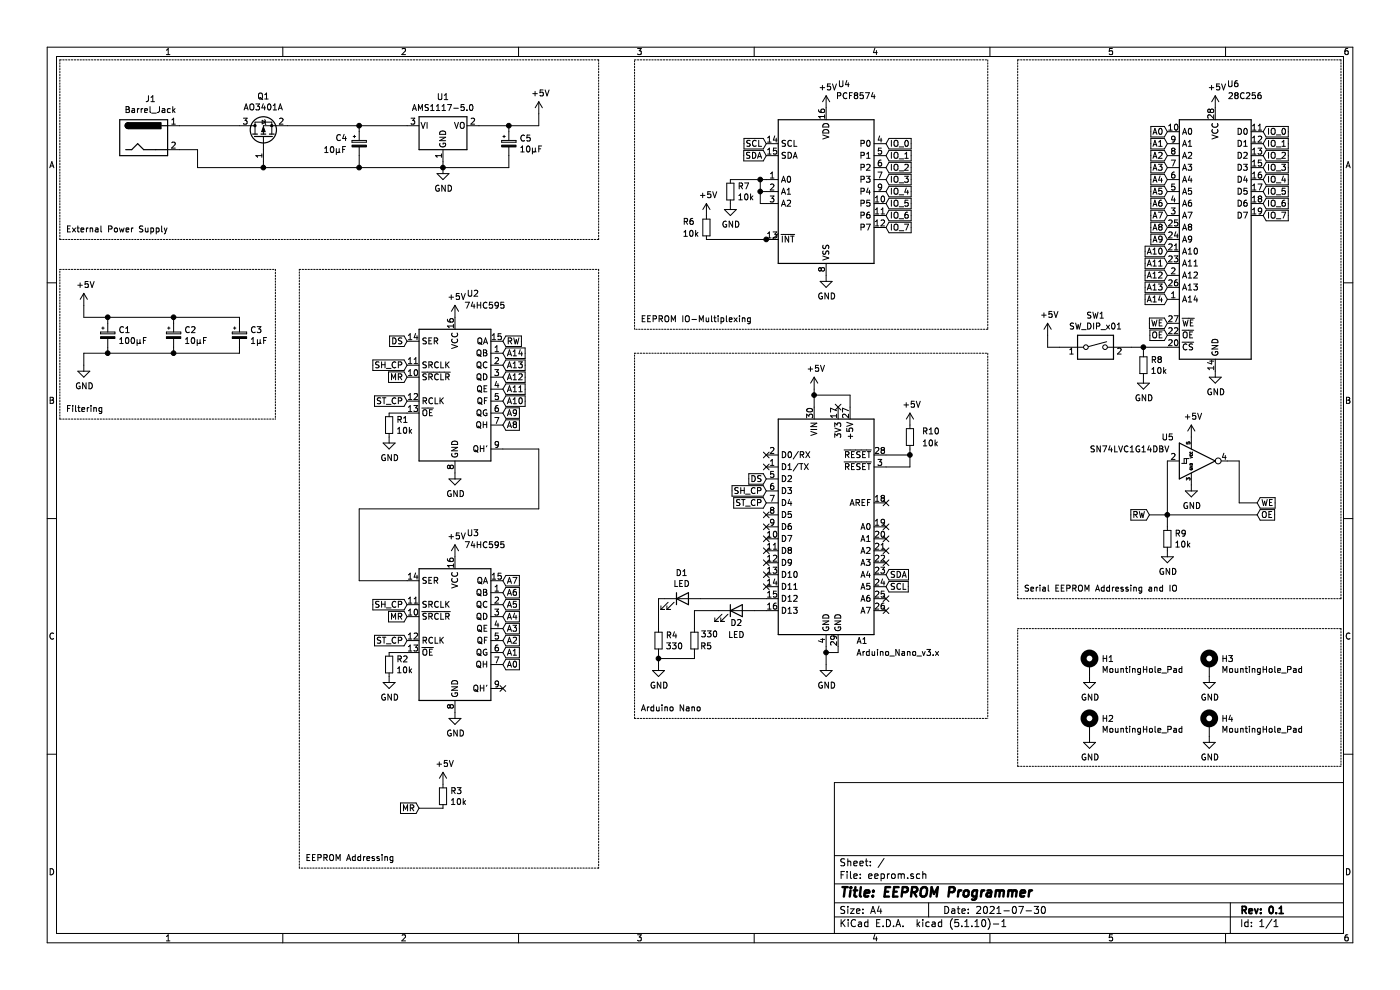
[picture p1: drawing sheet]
EESchema Schematic File Version 4
EELAYER 30 0
EELAYER END
$Descr A4 11693 8268
encoding utf-8
Sheet 1 1
Title "EEPROM Programmer"
Date "2021-07-30"
Rev "0.1"
Comp ""
Comment1 ""
Comment2 ""
Comment3 ""
Comment4 ""
$EndDescr
$Comp
L Interface_Expansion:PCF8574 U4
U 1 1
P 6900 1600
F 0 "U4" H 7050 2500 50  0000 C CNN
F 1 "PCF8574" H 7150 2400 50  0000 C CNN
F 2 "Package_DIP:DIP-16_W7.62mm" H 6900 1600 50  0001 C CNN
F 3 "http://www.nxp.com/documents/data_sheet/PCF8574_PCF8574A.pdf" H 6900 1600 50  0001 C CNN
	1    6900 1600
	1    0    0    -1  
$EndComp
$Comp
L Connector:Barrel_Jack J1
U 1 1
P 1200 1150
F 0 "J1" H 1257 1475 50  0000 C CNN
F 1 "Barrel_Jack" H 1257 1384 50  0000 C CNN
F 2 "Connector_BarrelJack:BarrelJack_CUI_PJ-063AH_Horizontal" H 1250 1110 50  0001 C CNN
F 3 "~" H 1250 1110 50  0001 C CNN
	1    1200 1150
	1    0    0    -1  
$EndComp
$Comp
L Regulator_Linear:AMS1117-5.0 U1
U 1 1
P 3700 1050
F 0 "U1" H 3700 1292 50  0000 C CNN
F 1 "AMS1117-5.0" H 3700 1201 50  0000 C CNN
F 2 "Package_TO_SOT_SMD:SOT-223-3_TabPin2" H 3700 1250 50  0001 C CNN
F 3 "http://www.advanced-monolithic.com/pdf/ds1117.pdf" H 3800 800 50  0001 C CNN
	1    3700 1050
	1    0    0    -1  
$EndComp
$Comp
L Device:CP_Small C4
U 1 1
P 3000 1200
F 0 "C4" H 2800 1250 50  0000 L CNN
F 1 "10µF" H 2700 1150 50  0000 L CNN
F 2 "Capacitor_THT:C_Radial_D4.0mm_H5.0mm_P1.50mm" H 3000 1200 50  0001 C CNN
F 3 "~" H 3000 1200 50  0001 C CNN
	1    3000 1200
	1    0    0    -1  
$EndComp
$Comp
L Device:CP_Small C5
U 1 1
P 4250 1200
F 0 "C5" H 4338 1246 50  0000 L CNN
F 1 "10µF" H 4338 1155 50  0000 L CNN
F 2 "Capacitor_THT:C_Radial_D4.0mm_H5.0mm_P1.50mm" H 4250 1200 50  0001 C CNN
F 3 "~" H 4250 1200 50  0001 C CNN
	1    4250 1200
	1    0    0    -1  
$EndComp
Wire Wire Line
	3700 1400 3700 1350
Wire Wire Line
	3700 1400 4250 1400
Connection ~ 3700 1400
$Comp
L power:GND #PWR06
U 1 1
P 3700 1400
F 0 "#PWR06" H 3700 1150 50  0001 C CNN
F 1 "GND" H 3705 1227 50  0000 C CNN
F 2 "" H 3700 1400 50  0001 C CNN
F 3 "" H 3700 1400 50  0001 C CNN
	1    3700 1400
	1    0    0    -1  
$EndComp
$Comp
L power:+5V #PWR012
U 1 1
P 4500 950
F 0 "#PWR012" H 4500 800 50  0001 C CNN
F 1 "+5V" H 4515 1123 50  0000 C CNN
F 2 "" H 4500 950 50  0001 C CNN
F 3 "" H 4500 950 50  0001 C CNN
	1    4500 950 
	1    0    0    -1  
$EndComp
Wire Wire Line
	4500 950  4500 1050
Wire Wire Line
	1650 1400 1650 1250
Wire Wire Line
	1650 1250 1500 1250
Wire Wire Line
	2200 1350 2200 1400
Connection ~ 2200 1400
Wire Wire Line
	2200 1400 1650 1400
Wire Notes Line
	500  500  500  2000
Wire Notes Line
	500  2000 5000 2000
Wire Notes Line
	5000 2000 5000 500 
Wire Notes Line
	5000 500  500  500 
Text Notes 550  1950 0    50   ~ 0
External Power Supply
$Comp
L power:GND #PWR019
U 1 1
P 6900 5550
F 0 "#PWR019" H 6900 5300 50  0001 C CNN
F 1 "GND" H 6905 5377 50  0000 C CNN
F 2 "" H 6900 5550 50  0001 C CNN
F 3 "" H 6900 5550 50  0001 C CNN
	1    6900 5550
	1    0    0    -1  
$EndComp
Wire Wire Line
	7000 5400 7000 5450
Wire Wire Line
	6900 5450 6900 5400
Wire Wire Line
	7000 5450 6900 5450
Wire Wire Line
	6900 5550 6900 5450
Connection ~ 6900 5450
$Comp
L power:+5V #PWR016
U 1 1
P 6800 3250
F 0 "#PWR016" H 6800 3100 50  0001 C CNN
F 1 "+5V" H 6815 3423 50  0000 C CNN
F 2 "" H 6800 3250 50  0001 C CNN
F 3 "" H 6800 3250 50  0001 C CNN
	1    6800 3250
	1    0    0    -1  
$EndComp
NoConn ~ 7000 3400
NoConn ~ 7400 4200
NoConn ~ 6400 3800
NoConn ~ 6400 3900
$Comp
L Memory_EEPROM:28C256 U6
U 1 1
P 10150 2000
F 0 "U6" H 10300 3300 50  0000 C CNN
F 1 "28C256" H 10400 3200 50  0000 C CNN
F 2 "Package_DIP:DIP-28_W15.24mm_Socket" H 10150 2000 50  0001 C CNN
F 3 "http://ww1.microchip.com/downloads/en/DeviceDoc/doc0006.pdf" H 10150 2000 50  0001 C CNN
	1    10150 2000
	1    0    0    -1  
$EndComp
$Comp
L power:+5V #PWR020
U 1 1
P 7600 3550
F 0 "#PWR020" H 7600 3400 50  0001 C CNN
F 1 "+5V" H 7615 3723 50  0000 C CNN
F 2 "" H 7600 3550 50  0001 C CNN
F 3 "" H 7600 3550 50  0001 C CNN
	1    7600 3550
	1    0    0    -1  
$EndComp
$Comp
L power:+5V #PWR017
U 1 1
P 6900 900
F 0 "#PWR017" H 6900 750 50  0001 C CNN
F 1 "+5V" H 6915 1073 50  0000 C CNN
F 2 "" H 6900 900 50  0001 C CNN
F 3 "" H 6900 900 50  0001 C CNN
	1    6900 900 
	1    0    0    -1  
$EndComp
$Comp
L power:+5V #PWR026
U 1 1
P 10150 900
F 0 "#PWR026" H 10150 750 50  0001 C CNN
F 1 "+5V" H 10165 1073 50  0000 C CNN
F 2 "" H 10150 900 50  0001 C CNN
F 3 "" H 10150 900 50  0001 C CNN
	1    10150 900 
	1    0    0    -1  
$EndComp
$Comp
L power:GND #PWR018
U 1 1
P 6900 2300
F 0 "#PWR018" H 6900 2050 50  0001 C CNN
F 1 "GND" H 6905 2127 50  0000 C CNN
F 2 "" H 6900 2300 50  0001 C CNN
F 3 "" H 6900 2300 50  0001 C CNN
	1    6900 2300
	1    0    0    -1  
$EndComp
$Comp
L power:GND #PWR027
U 1 1
P 10150 3100
F 0 "#PWR027" H 10150 2850 50  0001 C CNN
F 1 "GND" H 10155 2927 50  0000 C CNN
F 2 "" H 10150 3100 50  0001 C CNN
F 3 "" H 10150 3100 50  0001 C CNN
	1    10150 3100
	1    0    0    -1  
$EndComp
Text GLabel 6400 1200 0    50   Input ~ 0
SCL
Text GLabel 6400 1300 0    50   Input ~ 0
SDA
Text GLabel 7400 4800 2    50   Input ~ 0
SDA
Text GLabel 7400 4900 2    50   Input ~ 0
SCL
NoConn ~ 7400 5100
NoConn ~ 7400 5000
NoConn ~ 7400 4400
NoConn ~ 7400 4500
NoConn ~ 7400 4600
NoConn ~ 7400 4700
Text GLabel 7400 1200 2    50   Input ~ 0
IO_0
Text GLabel 7400 1300 2    50   Input ~ 0
IO_1
Text GLabel 7400 1400 2    50   Input ~ 0
IO_2
Text GLabel 7400 1500 2    50   Input ~ 0
IO_3
Text GLabel 7400 1600 2    50   Input ~ 0
IO_4
Text GLabel 7400 1700 2    50   Input ~ 0
IO_5
Text GLabel 7400 1800 2    50   Input ~ 0
IO_6
Text GLabel 7400 1900 2    50   Input ~ 0
IO_7
Text GLabel 10550 1100 2    50   Input ~ 0
IO_0
Text GLabel 10550 1200 2    50   Input ~ 0
IO_1
Text GLabel 10550 1300 2    50   Input ~ 0
IO_2
Text GLabel 10550 1400 2    50   Input ~ 0
IO_3
Text GLabel 10550 1500 2    50   Input ~ 0
IO_4
Text GLabel 10550 1600 2    50   Input ~ 0
IO_5
Text GLabel 10550 1700 2    50   Input ~ 0
IO_6
Text GLabel 10550 1800 2    50   Input ~ 0
IO_7
Text GLabel 9600 4300 0    50   Input ~ 0
RW
Wire Wire Line
	9600 4300 9750 4300
Connection ~ 9750 4300
$Comp
L Device:R_Small R9
U 1 1
P 9750 4500
F 0 "R9" H 9809 4546 50  0000 L CNN
F 1 "10k" H 9809 4455 50  0000 L CNN
F 2 "Resistor_SMD:R_0805_2012Metric_Pad1.20x1.40mm_HandSolder" H 9750 4500 50  0001 C CNN
F 3 "~" H 9750 4500 50  0001 C CNN
	1    9750 4500
	1    0    0    -1  
$EndComp
$Comp
L power:GND #PWR023
U 1 1
P 9750 4600
F 0 "#PWR023" H 9750 4350 50  0001 C CNN
F 1 "GND" H 9755 4427 50  0000 C CNN
F 2 "" H 9750 4600 50  0001 C CNN
F 3 "" H 9750 4600 50  0001 C CNN
	1    9750 4600
	1    0    0    -1  
$EndComp
Wire Wire Line
	9750 4400 9750 4300
$Comp
L Device:R_Small R8
U 1 1
P 9550 3050
F 0 "R8" H 9609 3096 50  0000 L CNN
F 1 "10k" H 9609 3005 50  0000 L CNN
F 2 "Resistor_SMD:R_0805_2012Metric_Pad1.20x1.40mm_HandSolder" H 9550 3050 50  0001 C CNN
F 3 "~" H 9550 3050 50  0001 C CNN
	1    9550 3050
	1    0    0    -1  
$EndComp
$Comp
L power:GND #PWR022
U 1 1
P 9550 3150
F 0 "#PWR022" H 9550 2900 50  0001 C CNN
F 1 "GND" H 9555 2977 50  0000 C CNN
F 2 "" H 9550 3150 50  0001 C CNN
F 3 "" H 9550 3150 50  0001 C CNN
	1    9550 3150
	1    0    0    -1  
$EndComp
Wire Wire Line
	9750 2900 9550 2900
Text GLabel 9750 1100 0    50   Input ~ 0
A0
Text GLabel 9750 1200 0    50   Input ~ 0
A1
Text GLabel 9750 1300 0    50   Input ~ 0
A2
Text GLabel 9750 1400 0    50   Input ~ 0
A3
Text GLabel 9750 1500 0    50   Input ~ 0
A4
Text GLabel 9750 1600 0    50   Input ~ 0
A5
Text GLabel 9750 1700 0    50   Input ~ 0
A6
Text GLabel 9750 1800 0    50   Input ~ 0
A7
Text GLabel 9750 1900 0    50   Input ~ 0
A8
Text GLabel 9750 2000 0    50   Input ~ 0
A9
Text GLabel 9750 2100 0    50   Input ~ 0
A10
Text GLabel 9750 2200 0    50   Input ~ 0
A11
Text GLabel 9750 2300 0    50   Input ~ 0
A12
Text GLabel 9750 2400 0    50   Input ~ 0
A13
Text GLabel 9750 2500 0    50   Input ~ 0
A14
$Comp
L 74xGxx:SN74LVC1G14DBV U5
U 1 1
P 9950 3850
F 0 "U5" H 9700 4050 50  0000 L CNN
F 1 "SN74LVC1G14DBV" H 9100 3950 50  0000 L CNN
F 2 "Package_DIP:DIP-5-6_W7.62mm" H 9950 3600 50  0001 C CNN
F 3 "http://www.ti.com/lit/ds/symlink/sn74lvc1g14.pdf" H 9950 3850 50  0001 C CNN
	1    9950 3850
	1    0    0    -1  
$EndComp
Wire Wire Line
	10250 3850 10350 3850
$Comp
L power:GND #PWR025
U 1 1
P 9950 4050
F 0 "#PWR025" H 9950 3800 50  0001 C CNN
F 1 "GND" H 9955 3877 50  0000 C CNN
F 2 "" H 9950 4050 50  0001 C CNN
F 3 "" H 9950 4050 50  0001 C CNN
	1    9950 4050
	1    0    0    -1  
$EndComp
Wire Wire Line
	9750 3850 9750 4300
$Comp
L power:+5V #PWR024
U 1 1
P 9950 3650
F 0 "#PWR024" H 9950 3500 50  0001 C CNN
F 1 "+5V" H 9965 3823 50  0000 C CNN
F 2 "" H 9950 3650 50  0001 C CNN
F 3 "" H 9950 3650 50  0001 C CNN
	1    9950 3650
	1    0    0    -1  
$EndComp
Wire Wire Line
	10350 3850 10350 4200
Wire Wire Line
	10500 4300 9750 4300
Wire Wire Line
	10350 4200 10500 4200
Text GLabel 9750 2700 0    50   Input ~ 0
WE
Text GLabel 10500 4200 2    50   Input ~ 0
WE
Text GLabel 9750 2800 0    50   Input ~ 0
OE
Text GLabel 10500 4300 2    50   Input ~ 0
OE
$Comp
L power:GND #PWR015
U 1 1
P 6100 1700
F 0 "#PWR015" H 6100 1450 50  0001 C CNN
F 1 "GND" H 6105 1527 50  0000 C CNN
F 2 "" H 6100 1700 50  0001 C CNN
F 3 "" H 6100 1700 50  0001 C CNN
	1    6100 1700
	1    0    0    -1  
$EndComp
$Comp
L Device:R_Small R7
U 1 1
P 6100 1600
F 0 "R7" H 6159 1646 50  0000 L CNN
F 1 "10k" H 6159 1555 50  0000 L CNN
F 2 "Resistor_SMD:R_0805_2012Metric_Pad1.20x1.40mm_HandSolder" H 6100 1600 50  0001 C CNN
F 3 "~" H 6100 1600 50  0001 C CNN
	1    6100 1600
	1    0    0    -1  
$EndComp
Wire Wire Line
	6400 1500 6350 1500
Wire Wire Line
	6350 1500 6350 1600
Wire Wire Line
	6350 1700 6400 1700
Wire Wire Line
	6400 1600 6350 1600
Connection ~ 6350 1600
Wire Wire Line
	6350 1600 6350 1700
$Comp
L power:+5V #PWR014
U 1 1
P 5900 1800
F 0 "#PWR014" H 5900 1650 50  0001 C CNN
F 1 "+5V" H 5915 1973 50  0000 C CNN
F 2 "" H 5900 1800 50  0001 C CNN
F 3 "" H 5900 1800 50  0001 C CNN
	1    5900 1800
	1    0    0    -1  
$EndComp
$Comp
L Device:R_Small R6
U 1 1
P 5900 1900
F 0 "R6" H 5700 1950 50  0000 L CNN
F 1 "10k" H 5700 1850 50  0000 L CNN
F 2 "Resistor_SMD:R_0805_2012Metric_Pad1.20x1.40mm_HandSolder" H 5900 1900 50  0001 C CNN
F 3 "~" H 5900 1900 50  0001 C CNN
	1    5900 1900
	1    0    0    -1  
$EndComp
Wire Wire Line
	6350 1500 6100 1500
Connection ~ 6350 1500
Wire Wire Line
	6400 2000 6500 2000
Wire Wire Line
	5900 2000 6400 2000
Connection ~ 6400 2000
Wire Notes Line
	8500 500  8500 5000
Wire Notes Line
	8500 5000 11200 5000
Wire Notes Line
	11200 5000 11200 500 
Wire Notes Line
	11200 500  8500 500 
Text Notes 8550 4950 0    50   ~ 0
Serial EEPROM Addressing and IO
Wire Notes Line
	5300 500  8250 500 
Wire Notes Line
	8250 500  8250 2750
Wire Notes Line
	5300 6000 5300 2950
Wire Notes Line
	5300 2750 5300 500 
Wire Notes Line
	8250 2750 5300 2750
Wire Notes Line
	2500 7250 2500 2250
Wire Notes Line
	5000 7250 2500 7250
Wire Notes Line
	5000 2250 5000 7250
Wire Notes Line
	2500 2250 5000 2250
Text GLabel 4200 2850 2    50   Input ~ 0
RW
Text GLabel 4200 2950 2    50   Input ~ 0
A14
Text GLabel 4200 3050 2    50   Input ~ 0
A13
Text GLabel 4200 3150 2    50   Input ~ 0
A12
Text GLabel 4200 3250 2    50   Input ~ 0
A11
Text GLabel 4200 3350 2    50   Input ~ 0
A10
Text GLabel 4200 3450 2    50   Input ~ 0
A9
Text GLabel 4200 3550 2    50   Input ~ 0
A8
Text GLabel 4200 4850 2    50   Input ~ 0
A7
Text GLabel 4200 4950 2    50   Input ~ 0
A6
Text GLabel 4200 5050 2    50   Input ~ 0
A5
Text GLabel 4200 5150 2    50   Input ~ 0
A4
Text GLabel 4200 5250 2    50   Input ~ 0
A3
Text GLabel 4200 5350 2    50   Input ~ 0
A2
Text GLabel 4200 5450 2    50   Input ~ 0
A1
Text GLabel 4200 5550 2    50   Input ~ 0
A0
$Comp
L 74xx:74HC595 U3
U 1 1
P 3800 5250
F 0 "U3" H 3950 6050 50  0000 C CNN
F 1 "74HC595" H 4050 5950 50  0000 C CNN
F 2 "Package_DIP:DIP-16_W7.62mm" H 3800 5250 50  0001 C CNN
F 3 "http://www.ti.com/lit/ds/symlink/sn74hc595.pdf" H 3800 5250 50  0001 C CNN
	1    3800 5250
	1    0    0    -1  
$EndComp
NoConn ~ 4200 5750
Wire Wire Line
	3500 6750 3700 6750
$Comp
L power:+5V #PWR07
U 1 1
P 3700 6550
F 0 "#PWR07" H 3700 6400 50  0001 C CNN
F 1 "+5V" H 3715 6723 50  0000 C CNN
F 2 "" H 3700 6550 50  0001 C CNN
F 3 "" H 3700 6550 50  0001 C CNN
	1    3700 6550
	1    0    0    -1  
$EndComp
$Comp
L Device:R_Small R3
U 1 1
P 3700 6650
F 0 "R3" H 3759 6696 50  0000 L CNN
F 1 "10k" H 3759 6605 50  0000 L CNN
F 2 "Resistor_SMD:R_0805_2012Metric_Pad1.20x1.40mm_HandSolder" H 3700 6650 50  0001 C CNN
F 3 "~" H 3700 6650 50  0001 C CNN
	1    3700 6650
	1    0    0    -1  
$EndComp
$Comp
L Device:R_Small R2
U 1 1
P 3250 5550
F 0 "R2" H 3309 5596 50  0000 L CNN
F 1 "10k" H 3309 5505 50  0000 L CNN
F 2 "Resistor_SMD:R_0805_2012Metric_Pad1.20x1.40mm_HandSolder" H 3250 5550 50  0001 C CNN
F 3 "~" H 3250 5550 50  0001 C CNN
	1    3250 5550
	1    0    0    -1  
$EndComp
$Comp
L Device:R_Small R1
U 1 1
P 3250 3550
F 0 "R1" H 3309 3596 50  0000 L CNN
F 1 "10k" H 3309 3505 50  0000 L CNN
F 2 "Resistor_SMD:R_0805_2012Metric_Pad1.20x1.40mm_HandSolder" H 3250 3550 50  0001 C CNN
F 3 "~" H 3250 3550 50  0001 C CNN
	1    3250 3550
	1    0    0    -1  
$EndComp
Text GLabel 3500 6750 0    50   Input ~ 0
MR
Wire Wire Line
	4500 3750 4200 3750
Wire Wire Line
	4500 4250 4500 3750
Wire Wire Line
	3000 4250 4500 4250
Wire Wire Line
	3000 4850 3000 4250
Wire Wire Line
	3400 4850 3000 4850
Text GLabel 3400 5150 0    50   Input ~ 0
MR
Text GLabel 3400 3150 0    50   Input ~ 0
MR
$Comp
L power:GND #PWR04
U 1 1
P 3250 3650
F 0 "#PWR04" H 3250 3400 50  0001 C CNN
F 1 "GND" H 3255 3477 50  0000 C CNN
F 2 "" H 3250 3650 50  0001 C CNN
F 3 "" H 3250 3650 50  0001 C CNN
	1    3250 3650
	1    0    0    -1  
$EndComp
Wire Wire Line
	3400 3450 3250 3450
Text GLabel 3400 5350 0    50   Input ~ 0
ST_CP
Text GLabel 3400 5050 0    50   Input ~ 0
SH_CP
Text GLabel 3400 3350 0    50   Input ~ 0
ST_CP
Text GLabel 3400 3050 0    50   Input ~ 0
SH_CP
Text GLabel 3400 2850 0    50   Input ~ 0
DS
Wire Wire Line
	3250 5450 3400 5450
$Comp
L power:GND #PWR05
U 1 1
P 3250 5650
F 0 "#PWR05" H 3250 5400 50  0001 C CNN
F 1 "GND" H 3255 5477 50  0000 C CNN
F 2 "" H 3250 5650 50  0001 C CNN
F 3 "" H 3250 5650 50  0001 C CNN
	1    3250 5650
	1    0    0    -1  
$EndComp
$Comp
L power:GND #PWR011
U 1 1
P 3800 5950
F 0 "#PWR011" H 3800 5700 50  0001 C CNN
F 1 "GND" H 3805 5777 50  0000 C CNN
F 2 "" H 3800 5950 50  0001 C CNN
F 3 "" H 3800 5950 50  0001 C CNN
	1    3800 5950
	1    0    0    -1  
$EndComp
$Comp
L power:GND #PWR09
U 1 1
P 3800 3950
F 0 "#PWR09" H 3800 3700 50  0001 C CNN
F 1 "GND" H 3805 3777 50  0000 C CNN
F 2 "" H 3800 3950 50  0001 C CNN
F 3 "" H 3800 3950 50  0001 C CNN
	1    3800 3950
	1    0    0    -1  
$EndComp
$Comp
L power:+5V #PWR010
U 1 1
P 3800 4650
F 0 "#PWR010" H 3800 4500 50  0001 C CNN
F 1 "+5V" H 3815 4823 50  0000 C CNN
F 2 "" H 3800 4650 50  0001 C CNN
F 3 "" H 3800 4650 50  0001 C CNN
	1    3800 4650
	1    0    0    -1  
$EndComp
$Comp
L power:+5V #PWR08
U 1 1
P 3800 2650
F 0 "#PWR08" H 3800 2500 50  0001 C CNN
F 1 "+5V" H 3815 2823 50  0000 C CNN
F 2 "" H 3800 2650 50  0001 C CNN
F 3 "" H 3800 2650 50  0001 C CNN
	1    3800 2650
	1    0    0    -1  
$EndComp
$Comp
L 74xx:74HC595 U2
U 1 1
P 3800 3250
F 0 "U2" H 3950 4050 50  0000 C CNN
F 1 "74HC595" H 4050 3950 50  0000 C CNN
F 2 "Package_DIP:DIP-16_W7.62mm" H 3800 3250 50  0001 C CNN
F 3 "http://www.ti.com/lit/ds/symlink/sn74hc595.pdf" H 3800 3250 50  0001 C CNN
	1    3800 3250
	1    0    0    -1  
$EndComp
Wire Notes Line
	8250 2950 8250 6000
Wire Notes Line
	5300 6000 8250 6000
Wire Notes Line
	5300 2950 8250 2950
Text Notes 2550 7200 0    50   ~ 0
EEPROM Addressing
Text Notes 5350 2700 0    50   ~ 0
EEPROM IO-Multiplexing
Text Notes 5350 5950 0    50   ~ 0
Arduino Nano
$Comp
L Switch:SW_DIP_x01 SW1
U 1 1
P 9150 2900
F 0 "SW1" H 9150 3167 50  0000 C CNN
F 1 "SW_DIP_x01" H 9150 3076 50  0000 C CNN
F 2 "Button_Switch_SMD:SW_DIP_SPSTx01_Slide_6.7x4.1mm_W6.73mm_P2.54mm_LowProfile_JPin" H 9150 2900 50  0001 C CNN
F 3 "~" H 9150 2900 50  0001 C CNN
	1    9150 2900
	1    0    0    -1  
$EndComp
Wire Wire Line
	9450 2900 9550 2900
Connection ~ 9550 2900
$Comp
L power:+5V #PWR021
U 1 1
P 8750 2800
F 0 "#PWR021" H 8750 2650 50  0001 C CNN
F 1 "+5V" H 8765 2973 50  0000 C CNN
F 2 "" H 8750 2800 50  0001 C CNN
F 3 "" H 8750 2800 50  0001 C CNN
	1    8750 2800
	1    0    0    -1  
$EndComp
Wire Wire Line
	8750 2800 8750 2900
Wire Wire Line
	8750 2900 8850 2900
Wire Wire Line
	9550 2950 9550 2900
$Comp
L power:+5V #PWR01
U 1 1
P 700 2550
F 0 "#PWR01" H 700 2400 50  0001 C CNN
F 1 "+5V" H 715 2723 50  0000 C CNN
F 2 "" H 700 2550 50  0001 C CNN
F 3 "" H 700 2550 50  0001 C CNN
	1    700  2550
	1    0    0    -1  
$EndComp
$Comp
L power:GND #PWR02
U 1 1
P 700 3050
F 0 "#PWR02" H 700 2800 50  0001 C CNN
F 1 "GND" H 705 2877 50  0000 C CNN
F 2 "" H 700 3050 50  0001 C CNN
F 3 "" H 700 3050 50  0001 C CNN
	1    700  3050
	1    0    0    -1  
$EndComp
$Comp
L Device:CP_Small C1
U 1 1
P 900 2800
F 0 "C1" H 988 2846 50  0000 L CNN
F 1 "100µF" H 988 2755 50  0000 L CNN
F 2 "Capacitor_THT:C_Radial_D4.0mm_H5.0mm_P1.50mm" H 900 2800 50  0001 C CNN
F 3 "~" H 900 2800 50  0001 C CNN
	1    900  2800
	1    0    0    -1  
$EndComp
$Comp
L Device:CP_Small C2
U 1 1
P 1450 2800
F 0 "C2" H 1538 2846 50  0000 L CNN
F 1 "10µF" H 1538 2755 50  0000 L CNN
F 2 "Capacitor_THT:C_Radial_D4.0mm_H5.0mm_P1.50mm" H 1450 2800 50  0001 C CNN
F 3 "~" H 1450 2800 50  0001 C CNN
	1    1450 2800
	1    0    0    -1  
$EndComp
$Comp
L Device:CP_Small C3
U 1 1
P 2000 2800
F 0 "C3" H 2088 2846 50  0000 L CNN
F 1 "1µF" H 2088 2755 50  0000 L CNN
F 2 "Capacitor_THT:C_Radial_D4.0mm_H5.0mm_P1.50mm" H 2000 2800 50  0001 C CNN
F 3 "~" H 2000 2800 50  0001 C CNN
	1    2000 2800
	1    0    0    -1  
$EndComp
Wire Wire Line
	900  2900 900  2950
Wire Wire Line
	1450 2900 1450 2950
Wire Wire Line
	2000 2900 2000 2950
Wire Wire Line
	900  2700 900  2650
Wire Wire Line
	1450 2700 1450 2650
Wire Wire Line
	2000 2700 2000 2650
Wire Wire Line
	2000 2650 1450 2650
Wire Wire Line
	700  2650 700  2550
Connection ~ 900  2650
Wire Wire Line
	900  2650 700  2650
Connection ~ 1450 2650
Wire Wire Line
	1450 2650 900  2650
Wire Wire Line
	2000 2950 1450 2950
Wire Wire Line
	700  2950 700  3050
Connection ~ 900  2950
Wire Wire Line
	900  2950 700  2950
Connection ~ 1450 2950
Wire Wire Line
	1450 2950 900  2950
Wire Notes Line
	500  3500 500  2250
Text Notes 550  3450 0    50   ~ 0
Filtering
Text GLabel 6400 4000 0    50   Input ~ 0
DS
Text GLabel 6400 4100 0    50   Input ~ 0
SH_CP
Text GLabel 6400 4200 0    50   Input ~ 0
ST_CP
Wire Wire Line
	6800 3250 6800 3300
Wire Wire Line
	7100 3300 6800 3300
Wire Wire Line
	7100 3300 7100 3400
Connection ~ 6800 3300
Wire Wire Line
	6800 3300 6800 3400
Wire Notes Line
	2300 2250 2300 3500
Wire Notes Line
	500  3500 2300 3500
Wire Notes Line
	500  2250 2300 2250
Wire Wire Line
	2200 1400 3000 1400
Wire Wire Line
	4250 1400 4250 1300
Wire Wire Line
	4000 1050 4250 1050
Wire Wire Line
	2400 1050 3000 1050
Wire Wire Line
	4250 1100 4250 1050
Connection ~ 4250 1050
Wire Wire Line
	4250 1050 4500 1050
Wire Wire Line
	3000 1100 3000 1050
Connection ~ 3000 1050
Wire Wire Line
	3000 1050 3400 1050
Wire Wire Line
	3000 1300 3000 1400
Connection ~ 3000 1400
Wire Wire Line
	3000 1400 3700 1400
$Comp
L Device:R_Small R5
U 1 1
P 5800 5350
F 0 "R5" H 5650 5400 50  0000 L CNN
F 1 "330" H 5600 5300 50  0000 L CNN
F 2 "Resistor_SMD:R_0805_2012Metric_Pad1.20x1.40mm_HandSolder" H 5800 5350 50  0001 C CNN
F 3 "~" H 5800 5350 50  0001 C CNN
	1    5800 5350
	-1   0    0    1   
$EndComp
$Comp
L Device:R_Small R4
U 1 1
P 5500 5350
F 0 "R4" H 5559 5396 50  0000 L CNN
F 1 "330" H 5559 5305 50  0000 L CNN
F 2 "Resistor_SMD:R_0805_2012Metric_Pad1.20x1.40mm_HandSolder" H 5500 5350 50  0001 C CNN
F 3 "~" H 5500 5350 50  0001 C CNN
	1    5500 5350
	1    0    0    -1  
$EndComp
$Comp
L power:GND #PWR013
U 1 1
P 5500 5550
F 0 "#PWR013" H 5500 5300 50  0001 C CNN
F 1 "GND" H 5505 5377 50  0000 C CNN
F 2 "" H 5500 5550 50  0001 C CNN
F 3 "" H 5500 5550 50  0001 C CNN
	1    5500 5550
	1    0    0    -1  
$EndComp
$Comp
L Device:LED D2
U 1 1
P 6150 5100
F 0 "D2" H 6150 5000 50  0000 C CNN
F 1 "LED" H 6150 4900 50  0000 C CNN
F 2 "LED_SMD:LED_0805_2012Metric_Pad1.15x1.40mm_HandSolder" H 6150 5100 50  0001 C CNN
F 3 "~" H 6150 5100 50  0001 C CNN
	1    6150 5100
	1    0    0    -1  
$EndComp
$Comp
L Device:LED D1
U 1 1
P 5700 5000
F 0 "D1" H 5693 5217 50  0000 C CNN
F 1 "LED" H 5693 5126 50  0000 C CNN
F 2 "LED_SMD:LED_0805_2012Metric_Pad1.15x1.40mm_HandSolder" H 5700 5000 50  0001 C CNN
F 3 "~" H 5700 5000 50  0001 C CNN
	1    5700 5000
	1    0    0    -1  
$EndComp
Wire Wire Line
	5550 5000 5500 5000
Wire Wire Line
	5850 5000 6400 5000
Wire Wire Line
	6300 5100 6400 5100
Wire Wire Line
	5500 5000 5500 5250
Wire Wire Line
	5500 5450 5500 5500
Wire Wire Line
	5500 5500 5800 5500
Wire Wire Line
	5800 5500 5800 5450
Connection ~ 5500 5500
Wire Wire Line
	5500 5500 5500 5550
Wire Wire Line
	5800 5100 5800 5250
Wire Wire Line
	5800 5100 6000 5100
NoConn ~ 6400 4300
NoConn ~ 6400 4400
NoConn ~ 6400 4500
NoConn ~ 6400 4600
NoConn ~ 6400 4700
NoConn ~ 6400 4800
NoConn ~ 6400 4900
$Comp
L Device:R_Small R10
U 1 1
P 7600 3650
F 0 "R10" H 7700 3700 50  0000 L CNN
F 1 "10k" H 7700 3600 50  0000 L CNN
F 2 "Resistor_SMD:R_0805_2012Metric_Pad1.20x1.40mm_HandSolder" H 7600 3650 50  0001 C CNN
F 3 "~" H 7600 3650 50  0001 C CNN
	1    7600 3650
	1    0    0    -1  
$EndComp
Wire Wire Line
	7400 3800 7600 3800
Wire Wire Line
	7400 3900 7600 3900
Wire Wire Line
	7600 3900 7600 3800
Wire Wire Line
	7600 3750 7600 3800
Connection ~ 7600 3800
Wire Wire Line
	2000 1050 1500 1050
$Comp
L Transistor_FET:AO3401A Q1
U 1 1
P 2200 1150
F 0 "Q1" V 2542 1150 50  0000 C CNN
F 1 "AO3401A" V 2451 1150 50  0000 C CNN
F 2 "Package_TO_SOT_SMD:SOT-23" H 2400 1075 50  0001 L CIN
F 3 "http://www.aosmd.com/pdfs/datasheet/AO3401A.pdf" H 2200 1150 50  0001 L CNN
	1    2200 1150
	0    -1   -1   0   
$EndComp
$Comp
L MCU_Module:Arduino_Nano_v3.x A1
U 1 1
P 6900 4400
F 0 "A1" H 7200 3450 50  0000 C CNN
F 1 "Arduino_Nano_v3.x" H 7500 3350 50  0000 C CNN
F 2 "Module:Arduino_Nano" H 6900 4400 50  0001 C CIN
F 3 "http://www.mouser.com/pdfdocs/Gravitech_Arduino_Nano3_0.pdf" H 6900 4400 50  0001 C CNN
	1    6900 4400
	1    0    0    -1  
$EndComp
Wire Notes Line
	8500 5250 11200 5250
Wire Notes Line
	11200 5250 11200 6400
Wire Notes Line
	8500 6400 8500 5250
$Comp
L power:GND #PWR0101
U 1 1
P 9100 6150
F 0 "#PWR0101" H 9100 5900 50  0001 C CNN
F 1 "GND" H 9105 5977 50  0000 C CNN
F 2 "" H 9100 6150 50  0001 C CNN
F 3 "" H 9100 6150 50  0001 C CNN
	1    9100 6150
	1    0    0    -1  
$EndComp
$Comp
L power:GND #PWR0102
U 1 1
P 10100 6150
F 0 "#PWR0102" H 10100 5900 50  0001 C CNN
F 1 "GND" H 10105 5977 50  0000 C CNN
F 2 "" H 10100 6150 50  0001 C CNN
F 3 "" H 10100 6150 50  0001 C CNN
	1    10100 6150
	1    0    0    -1  
$EndComp
$Comp
L power:GND #PWR0103
U 1 1
P 10100 5650
F 0 "#PWR0103" H 10100 5400 50  0001 C CNN
F 1 "GND" H 10105 5477 50  0000 C CNN
F 2 "" H 10100 5650 50  0001 C CNN
F 3 "" H 10100 5650 50  0001 C CNN
	1    10100 5650
	1    0    0    -1  
$EndComp
$Comp
L power:GND #PWR0104
U 1 1
P 9100 5650
F 0 "#PWR0104" H 9100 5400 50  0001 C CNN
F 1 "GND" H 9105 5477 50  0000 C CNN
F 2 "" H 9100 5650 50  0001 C CNN
F 3 "" H 9100 5650 50  0001 C CNN
	1    9100 5650
	1    0    0    -1  
$EndComp
Wire Notes Line
	11200 6400 8500 6400
$Comp
L Mechanical:MountingHole_Pad H3
U 1 1
P 10100 5550
F 0 "H3" H 10200 5599 50  0000 L CNN
F 1 "MountingHole_Pad" H 10200 5508 50  0000 L CNN
F 2 "MountingHole:MountingHole_3.2mm_M3_DIN965_Pad_TopBottom" H 10100 5550 50  0001 C CNN
F 3 "~" H 10100 5550 50  0001 C CNN
	1    10100 5550
	1    0    0    -1  
$EndComp
$Comp
L Mechanical:MountingHole_Pad H4
U 1 1
P 10100 6050
F 0 "H4" H 10200 6099 50  0000 L CNN
F 1 "MountingHole_Pad" H 10200 6008 50  0000 L CNN
F 2 "MountingHole:MountingHole_3.2mm_M3_DIN965_Pad_TopBottom" H 10100 6050 50  0001 C CNN
F 3 "~" H 10100 6050 50  0001 C CNN
	1    10100 6050
	1    0    0    -1  
$EndComp
$Comp
L Mechanical:MountingHole_Pad H2
U 1 1
P 9100 6050
F 0 "H2" H 9200 6099 50  0000 L CNN
F 1 "MountingHole_Pad" H 9200 6008 50  0000 L CNN
F 2 "MountingHole:MountingHole_3.2mm_M3_DIN965_Pad_TopBottom" H 9100 6050 50  0001 C CNN
F 3 "~" H 9100 6050 50  0001 C CNN
	1    9100 6050
	1    0    0    -1  
$EndComp
$Comp
L Mechanical:MountingHole_Pad H1
U 1 1
P 9100 5550
F 0 "H1" H 9200 5599 50  0000 L CNN
F 1 "MountingHole_Pad" H 9200 5508 50  0000 L CNN
F 2 "MountingHole:MountingHole_3.2mm_M3_DIN965_Pad_TopBottom" H 9100 5550 50  0001 C CNN
F 3 "~" H 9100 5550 50  0001 C CNN
	1    9100 5550
	1    0    0    -1  
$EndComp
$EndSCHEMATC
